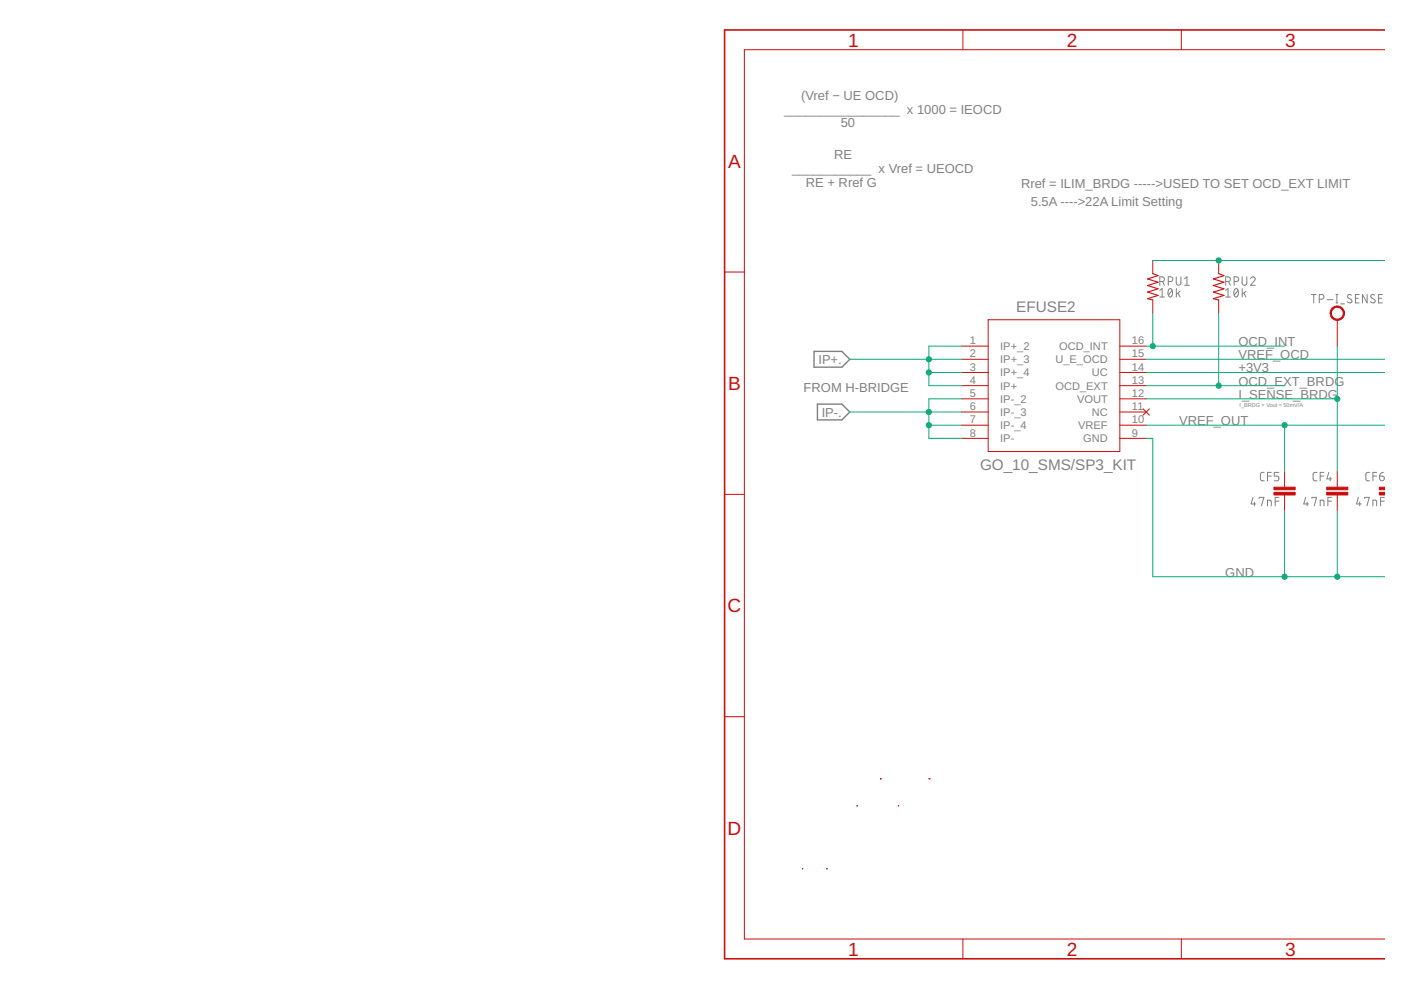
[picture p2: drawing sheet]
<svg xmlns="http://www.w3.org/2000/svg" width="297mm" height="210mm" viewBox="0 0 297 210" stroke-linecap="round" stroke-linejoin="round" font-family="sans-serif">
<g fill="none" stroke="#808080" stroke-width=".21">
<path d="M245.9 59.7h.5a.5 .5 0 0 0 .5-.5 .5 .5 0 0 0-.5-.5h-.5v1.8M246.5 59.7l.4 .8M247.7 59.7h.5a.5 .5 0 0 0 .5-.5 .5 .5 0 0 0-.5-.5h-.5v1.8M249.4 58.7v1.3a.5 .5 0 0 0 .5 .5 .5 .5 0 0 0 .5-.5v-1.3M251.2 59.1l.5-.4v1.8M259.9 59.7h.5a.5 .5 0 0 0 .5-.5 .5 .5 0 0 0-.5-.5h-.5v1.8M260.5 59.7l.4 .8M261.7 59.7h.4a.5 .5 0 0 0 .5-.5 .5 .5 0 0 0-.5-.5h-.4v1.8M263.4 58.7v1.3a.5 .5 0 0 0 .5 .5 .5 .5 0 0 0 .5-.5v-1.3M265.1 59.1a.49 .49 0 0 1 .7-.4 .49 .49 0 0 1 .2 .8l-.9 1h1M245.9 61.6l.5-.4v1.8M245.9 63h1"/>
<path d="M247.8 61.3l.3-.1a1.06 1.06 0 0 1 0 1.8 1.12 1.12 0 0 1-.3-1.7zM248.5 61.6l-.8 1M249.4 61.2v1.8M249.7 62.1l.5 .9M250.2 61.8l-.8 .6M251.2 60.5h1M259.9 63h1M259.9 61.6l.5-.4v1.8M261.8 61.3l.3-.1a1.06 1.06 0 0 1 0 1.8 1.12 1.12 0 0 1-.3-1.7zM262.5 61.6l-.8 1M263.4 61.2v1.8M263.7 62.1l.5 .9"/>
<path d="M264.2 61.8l-.8 .6M278 62.4h1M278.5 62.4v1.8M279.7 63.4h.5a.5 .5 0 0 0 .5-.5 .5 .5 0 0 0-.5-.5h-.5v1.8M281.4 63.5h1.2M283.3 62.4h.4M283.3 64.2h.4M283.4 62.4v1.8M284.2 64.4h.9M286.5 62.6l-.2-.1a.41 .41 0 0 0-.5 .1 .41 .41 0 0 0 .1 .6l.5 .3a.46 .46 0 0 1 .1 .7 .46 .46 0 0 1-.7-.1l-.2-.1M287.4 63.2h.6M288.2 62.4h-.8v1.8h.8"/>
<path d="M289.9 62.4v1.8l-1-1.8v1.8M291.5 62.6l-.2-.1a.41 .41 0 0 0-.6 .1 .41 .41 0 0 0 .1 .6l.6 .3a.46 .46 0 0 1 0 .7 .46 .46 0 0 1-.7-.1l-.1-.1M292.3 63.2h.6M293.1 62.4h-.8v1.8h.8M265.7 105.5l-.4 1.3h1M266 106.4v.9M267 105.7v-.2h1l-.5 1.8M268 100.2h-.5l-.3 .3 .2 1.3 .6 .1M268.7 107.3v-1.3h.5l.3 .2v1.1M268.7 100.9h.8M269.5 100.2h-.8v1.7M270.4 106.3h.7"/>
<path d="M271.1 100.2h-.9v.7h.6a.51 .51 0 0 1 .4 .5 .51 .51 0 0 1-.4 .5h-.6M271.1 105.5h-.7v1.8M276.8 105.5l-.4 1.3h1M277.1 106.4v.9M278.2 105.7v-.2h.9l-.5 1.8M279.2 100.2h-.5l-.3 .3 .1 1.3 .7 .1M279.9 107.3v-1.3h.5l.3 .2v1.1M279.9 100.9h.8M280.7 100.2h-.8v1.7M281.5 106.3h.8M281.7 100.2l-.4 1.3h1M282 101.2v.7"/>
<path d="M282.3 105.5h-.8v1.8M288 105.5l-.4 1.3h1M288.3 106.4v.9M289.3 105.7v-.2h1l-.5 1.8M290.4 100.2h-.6l-.2 .3 .1 1.3 .7 .1M291.1 107.3v-1.3h.5l.2 .2 .1 1.1M291.1 100.9h.8M291.9 100.2h-.8v1.7M292.5 100.9h.6a.51 .51 0 0 1 .4 .6 .51 .51 0 0 1-.5 .4 .51 .51 0 0 1-.5-.4zM292.7 106.3h.8M293.3 100.2l-.5 .1-.3 .6M293.5 105.5h-.8v1.8"/>
</g>
<path d="M172.6 74.5h5.9l1.7 1.7-1.7 1.7h-5.9zM173.3 85.7h5.2l1.7 1.7-1.7 1.6h-5.2z" fill="none" stroke="#808080" stroke-width=".3"/>
<path d="M244.4 58l1.1 .4-2.2 .7 2.2 .7-2.2 .7 2.2 .7-2.2 .7 2.2 .7-2.2 .7 1.1 .3M258.4 58l1.1 .4-2.2 .7 2.2 .7-2.2 .7 2.2 .7-2.2 .7 2.2 .7-2.2 .7 1.1 .3M181.7 170.8h.1M181.7 170.8v.1M186.7 165.1h.1M190.5 170.8v.1M197 165.1h.1M170.2 184.2h.1M175.3 184.2h.1" fill="none" stroke="#c90d0c" stroke-width=".23"/>
<path d="M293.6 6.3h-140v197h140" fill="none" stroke="#c90d0c" stroke-width=".34"/>
<g fill="none" stroke="#c90d0c" stroke-width=".21">
<path d="M204.2 6.3v4.2M250.5 6.3v4.2M293.6 10.5h-135.8v188.6h135.8M153.6 57.7h4.2M244.4 55.2v2.8M258.4 55.2v2.8M203.9 73.4h5.6M203.9 76.2h5.6M203.9 79h5.6M209.5 67.8h27.9v27.9h-27.9zM237.4 73.4h5.6M237.4 76.2h5.6"/>
<path d="M237.4 79h5.6M244.4 63.6v2.8M258.4 63.6v2.8M283.5 67.8v5.6M203.9 81.8h5.6M203.9 84.6h5.6M203.9 87.4h5.6M203.9 90.1h5.6M203.9 92.9h5.6M237.4 81.8h5.6M237.4 84.6h5.6M237.4 87.4h5.6"/>
<path d="M237.4 90.1h5.6M237.4 92.9h5.6M242.4 86.7l1.3 1.3M243.7 86.7l-1.3 1.3M272.4 99.9v3.4M283.5 99.9v3.4M153.6 104.8h4.2M272.4 105v3.3M283.5 105v3.3M153.6 152h4.2M204.2 199.1v4.2M250.5 199.1v4.2"/>
</g>
<g fill="#c90d0c" stroke="#c90d0c" stroke-width=".21">
<path d="M281.3 104.4h4.5v.5h-4.5z"/>
<path d="M281.3 103.3h4.5v.5h-4.5z"/>
<path d="M270.1 104.4h4.5v.5h-4.5z"/>
<path d="M270.1 103.3h4.5v.5h-4.5z"/>
<path d="M292.5 104.4h1.1v.5h-1.1z"/>
<path d="M292.5 103.3h1.1v.5h-1.1z"/>
</g>
<path d="M282.4 65.4a1.54 1.54 0 0 1 2.4 .2 1.54 1.54 0 0 1-.8 2.3 1.54 1.54 0 0 1-2-1.5h.3a1.27 1.27 0 0 1 1.9-1 1.27 1.27 0 0 1 .1 2.1 1.27 1.27 0 0 1-2-.8v-.3h-.3z" fill-rule="evenodd" fill="#c90d0c" stroke="#c90d0c" stroke-width=".21"/>
<g fill="none" stroke="#0dab76" stroke-width=".21">
<path d="M244.4 55.2h49.2M180.2 76.2h23.7M196.9 79h7M203.9 73.4h-7v8.4h7M243 79h50.6M243 73.4h29.4M243 76.2h50.6M244.4 66.4v7M258.4 66.4v15.4M283.5 73.4v26.5M180.2 87.4h23.7M196.9 90.1h7"/>
<path d="M203.9 84.6h-7v8.3h7M243 90.1h50.6M243 84.6h40.5M243 92.9h1.4v29.4h49.2M243 81.8h29.4M272.4 90.1v9.8M272.4 108.3v14M283.5 108.3v14"/>
</g>
<g fill="#0dab76" stroke="#0dab76" stroke-width=".21">
<circle cx="272.4" cy="90.1" r=".55"/>
<circle cx="283.5" cy="84.6" r=".55"/>
<circle cx="258.4" cy="55.2" r=".55"/>
<circle cx="283.5" cy="122.3" r=".55"/>
<circle cx="272.4" cy="122.3" r=".55"/>
<circle cx="196.9" cy="79" r=".55"/>
<circle cx="196.9" cy="76.2" r=".55"/>
<circle cx="196.9" cy="90.1" r=".55"/>
<circle cx="196.9" cy="87.4" r=".55"/>
<circle cx="258.4" cy="81.8" r=".55"/>
<circle cx="244.4" cy="73.4" r=".55"/>
</g>
<g font-size="4" fill="#c90d0c">
<text x="179.9" y="9.9">1</text>
<text x="226.2" y="9.9">2</text>
<text x="272.5" y="9.9">3</text>
<text x="154.4" y="35.5">A</text>
<text x="154.4" y="82.7">B</text>
<text x="154.3" y="129.8">C</text>
<text x="154.3" y="177">D</text>
<text x="179.9" y="202.6">1</text>
<text x="226.2" y="202.6">2</text>
<text x="272.5" y="202.6">3</text>
</g>
<g font-size="3.2" fill="#808080">
<text x="215.5" y="66.2">EFUSE2</text>
<text x="207.8" y="99.7">GO_10_SMS/SP3_KIT</text>
</g>
<g font-size="2.8" fill="#808080">
<text x="169.9" y="21.1">(Vref − UE OCD)</text>
<text x="166.3" y="24.1">________________ x 1000 = IEOCD</text>
<text x="178.2" y="27">50</text>
<text x="176.8" y="33.7">RE</text>
<text x="167.9" y="36.7">___________ x Vref = UEOCD</text>
<text x="170.9" y="39.6">RE + Rref G</text>
<text x="216.5" y="39.9">Rref = ILIM_BRDG -----&gt;USED TO SET OCD_EXT LIMIT</text>
<text x="218.6" y="43.6">5.5A ----&gt;22A Limit Setting</text>
<text x="173.5" y="77.2">IP+.</text>
<text x="262.6" y="76.2">VREF_OCD</text>
<text x="262.6" y="73.4">OCD_INT</text>
<text x="170.4" y="83.2">FROM H-BRIDGE</text>
<text x="262.6" y="79">+3V3</text>
<text x="262.6" y="81.8">OCD_EXT_BRDG</text>
<text x="174.2" y="88.3">IP-.</text>
<text x="262.6" y="84.6">I_SENSE_BRDG</text>
<text x="250" y="90.2">VREF_OUT</text>
<text x="259.8" y="122.3">GND</text>
</g>
<g font-size="2.3" fill="#808080">
<text x="205.6" y="73">1</text>
<text x="205.6" y="75.8">2</text>
<text x="212.1" y="74.2">IP+_2</text>
<text x="212.1" y="77">IP+_3</text>
<text x="223.8" y="77">U_E_OCD</text>
<text x="224.6" y="74.2">OCD_INT</text>
<text x="240" y="75.8">15</text>
<text x="240" y="73">16</text>
<text x="205.6" y="78.6">3</text>
<text x="205.6" y="81.4">4</text>
<text x="212.1" y="79.8">IP+_4</text>
<text x="212.1" y="82.6">IP+</text>
<text x="223.8" y="82.6">OCD_EXT</text>
<text x="231.5" y="79.8">UC</text>
<text x="240" y="81.4">13</text>
<text x="240" y="78.6">14</text>
<text x="205.6" y="84.2">5</text>
<text x="205.6" y="87">6</text>
<text x="205.6" y="89.8">7</text>
<text x="212.1" y="85.4">IP-_2</text>
<text x="212.1" y="88.2">IP-_3</text>
<text x="228.3" y="85.4">VOUT</text>
<text x="231.5" y="88.2">NC</text>
<text x="240" y="89.8">10</text>
<text x="240" y="87">11</text>
<text x="240" y="84.2">12</text>
<text x="205.6" y="92.6">8</text>
<text x="212.1" y="91">IP-_4</text>
<text x="212.1" y="93.8">IP-</text>
<text x="228.6" y="91">VREF</text>
<text x="229.6" y="93.8">GND</text>
<text x="240" y="92.6">9</text>
</g>
<text font-size="1.2" fill="#808080" x="262.8" y="86.4">I_BRDG = Vout = 50mV/A</text>
</svg>
